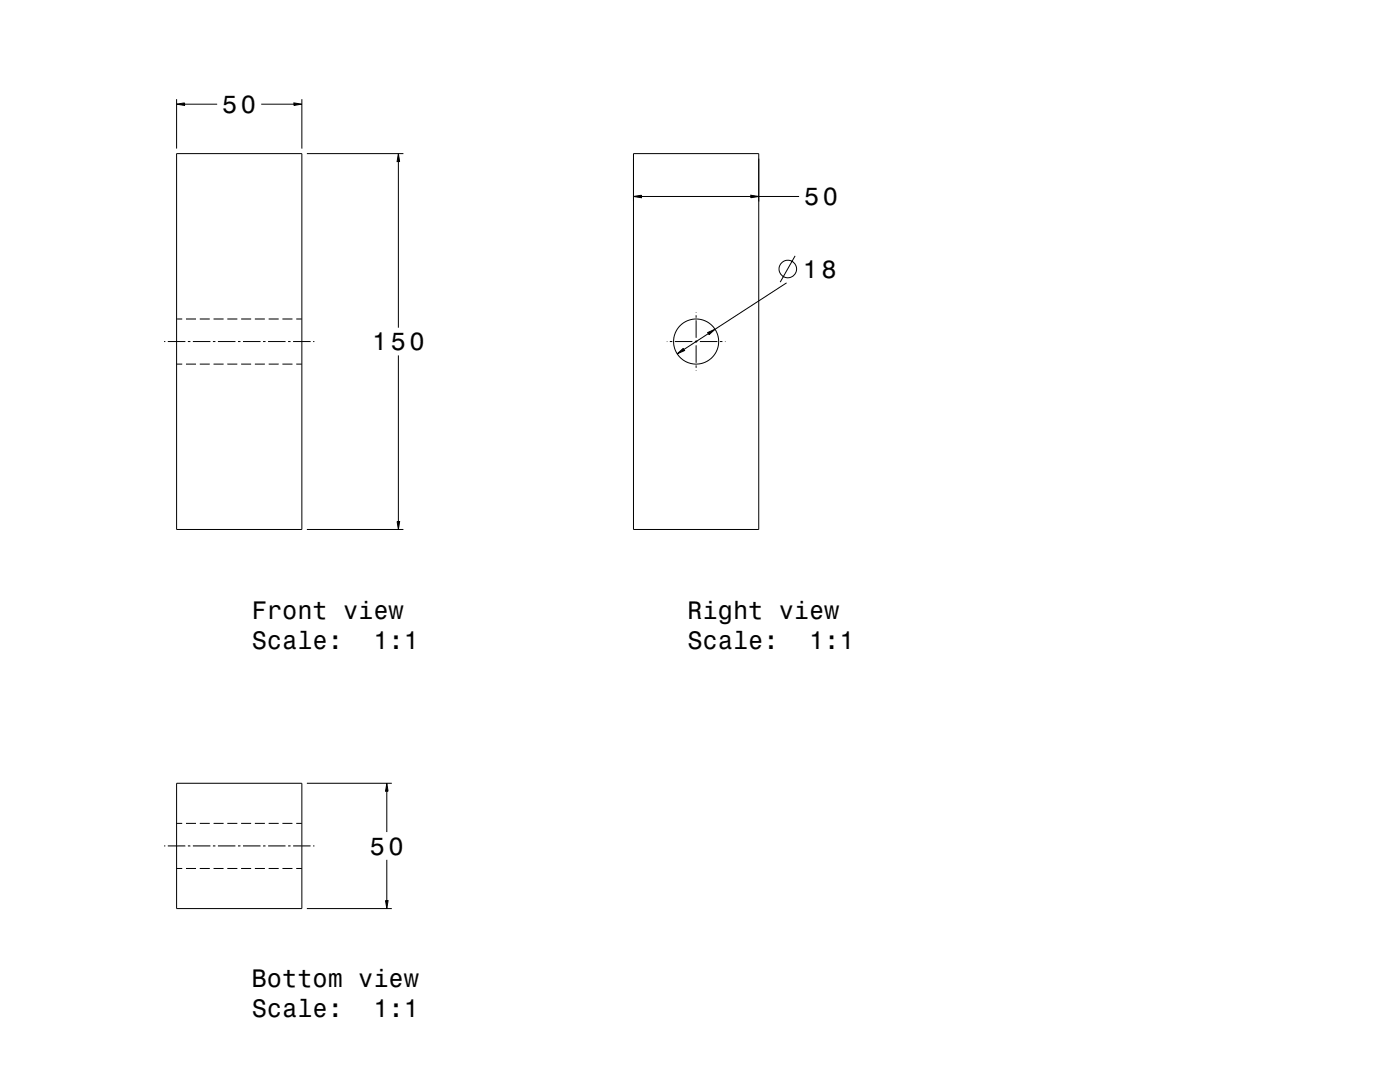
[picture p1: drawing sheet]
<svg xmlns="http://www.w3.org/2000/svg" width="559mm" height="432mm" viewBox="0 0 559 432" stroke-linecap="round" stroke-linejoin="round" font-family="sans-serif">
<g fill="none" stroke="#000" stroke-width=".4">
<path d="M70.5 39.6v19.7M120.5 39.6v19.7M70.5 41.6l3.2-.5v1zM73.7 41.6h13M104.3 41.6h13M117.3 41.1l3.2 .5-3.2 .5zM70.5 61.3h50v150h-50zM122.5 61.3h38.5M159 61.3l.5 3.2h-1zM159 64.5v66.3M252.8 78.4l3.2-.5v1zM252.8 61.3h50v150h-50z"/>
<path d="M256 78.4h43.7M299.7 77.9l3.1 .5-3.1 .5zM302.8 78.4h16.2M314 112.9l-28.6 18.5M317.4 102.1l-6 10.5M65.5 136.3h.5M67 136.3h7M70.5 127.3h2.2M74.2 127.3h4M75 136.3h1M77 136.3h7M79.7 127.3h4"/>
<path d="M85 136.3h1M85.2 127.3h4M87 136.3h7M90.7 127.3h4M95 136.3h1M96.2 127.3h4M97 136.3h7M101.7 127.3h4M105 136.3h1M107 136.3h7M107.2 127.3h4M112.7 127.3h4"/>
<path d="M115 136.3h1M117 136.3h7M118.2 127.3h2.3M125 136.3h.5M266.1 136.3h.3M267.3 136.3h1.1M269.3 136.3h7.1M277.4 136.3h1M277.9 124.6v.2M277.9 125.8v1M277.9 127.8v7M277.9 135.8v1"/>
<path d="M277.9 137.8v7M279.4 136.3h6.9M282.5 132.7l2.9-1.3-2.4 2.2zM282.7 133.1l-9.7 6.4M287.4 136.3h.9M289.4 136.3h.1M70.5 145.3h2.2M74.2 145.3h4M79.7 145.3h4M85.2 145.3h4M90.7 145.3h4M96.2 145.3h4"/>
<path d="M101.7 145.3h4M107.2 145.3h4M112.7 145.3h4M118.2 145.3h2.3M159 141.8v66.3M270.3 141.2l2.4-2.1 .5 .8zM277.9 145.8v1M277.9 147.8v.2M122.5 211.3h38.5M158.5 208.1h1l-.5 3.2zM70.5 312.6h50v50h-50zM122.5 312.6h33.9"/>
<path d="M154.4 312.6l.5 3.2h-1zM154.4 315.8v16.3M65.5 337.6h.5M67 337.6h7M70.5 328.6h2.2M74.2 328.6h4M75 337.6h1M77 337.6h7M79.7 328.6h4M85 337.6h1M85.2 328.6h4M87 337.6h7"/>
<path d="M90.7 328.6h4M95 337.6h1M96.2 328.6h4M97 337.6h7M101.7 328.6h4M105 337.6h1M107 337.6h7M107.2 328.6h4M112.7 328.6h4M115 337.6h1M117 337.6h7M118.2 328.6h2.3"/>
<path d="M125 337.6h.5M70.5 346.6h2.2M74.2 346.6h4M79.7 346.6h4M85.2 346.6h4M90.7 346.6h4M96.2 346.6h4M101.7 346.6h4M107.2 346.6h4M112.7 346.6h4M118.2 346.6h2.3M153.9 359.4h1l-.5 3.2z"/>
<path d="M154.4 343.1v16.3M122.5 362.6h33.9"/>
<circle cx="314.4" cy="107.3" r="3.5"/>
<circle cx="277.9" cy="136.3" r="9"/>
</g>
<g fill="#000">
<path d="M70.5 41.6l3.2-.5v1z" fill-rule="evenodd"/>
<path d="M117.3 41.1l3.2 .5-3.2 .5z" fill-rule="evenodd"/>
<path d="M159 61.3l.5 3.2h-1z" fill-rule="evenodd"/>
<path d="M252.8 78.4l3.2-.5v1z" fill-rule="evenodd"/>
<path d="M299.7 77.9l3.1 .5-3.1 .5z" fill-rule="evenodd"/>
<path d="M270.3 141.2l2.4-2.1 .5 .8z" fill-rule="evenodd"/>
<path d="M282.5 132.7l2.9-1.3-2.4 2.2z" fill-rule="evenodd"/>
<path d="M158.5 208.1h1l-.5 3.2z" fill-rule="evenodd"/>
<path d="M154.4 312.6l.5 3.2h-1z" fill-rule="evenodd"/>
<path d="M153.9 359.4h1l-.5 3.2z" fill-rule="evenodd"/>
</g>
<g font-size="10.1">
<text x="88.7" y="45.1">50</text>
<text x="321" y="81.9">50</text>
<text x="320.5" y="110.9">18</text>
<text x="148.5" y="139.8">150</text>
<text x="100.5" y="247.1">Front view</text>
<text x="274.4" y="247.1">Right view</text>
<text x="100.5" y="259.2">Scale:</text>
<text x="149.1" y="259.2">1:1</text>
<text x="274.4" y="259.2">Scale:</text>
<text x="323" y="259.2">1:1</text>
<text x="147.6" y="341.1">50</text>
<text x="100.5" y="393.8">Bottom view</text>
<text x="100.5" y="405.9">Scale:</text>
<text x="149.1" y="405.9">1:1</text>
</g>
</svg>
